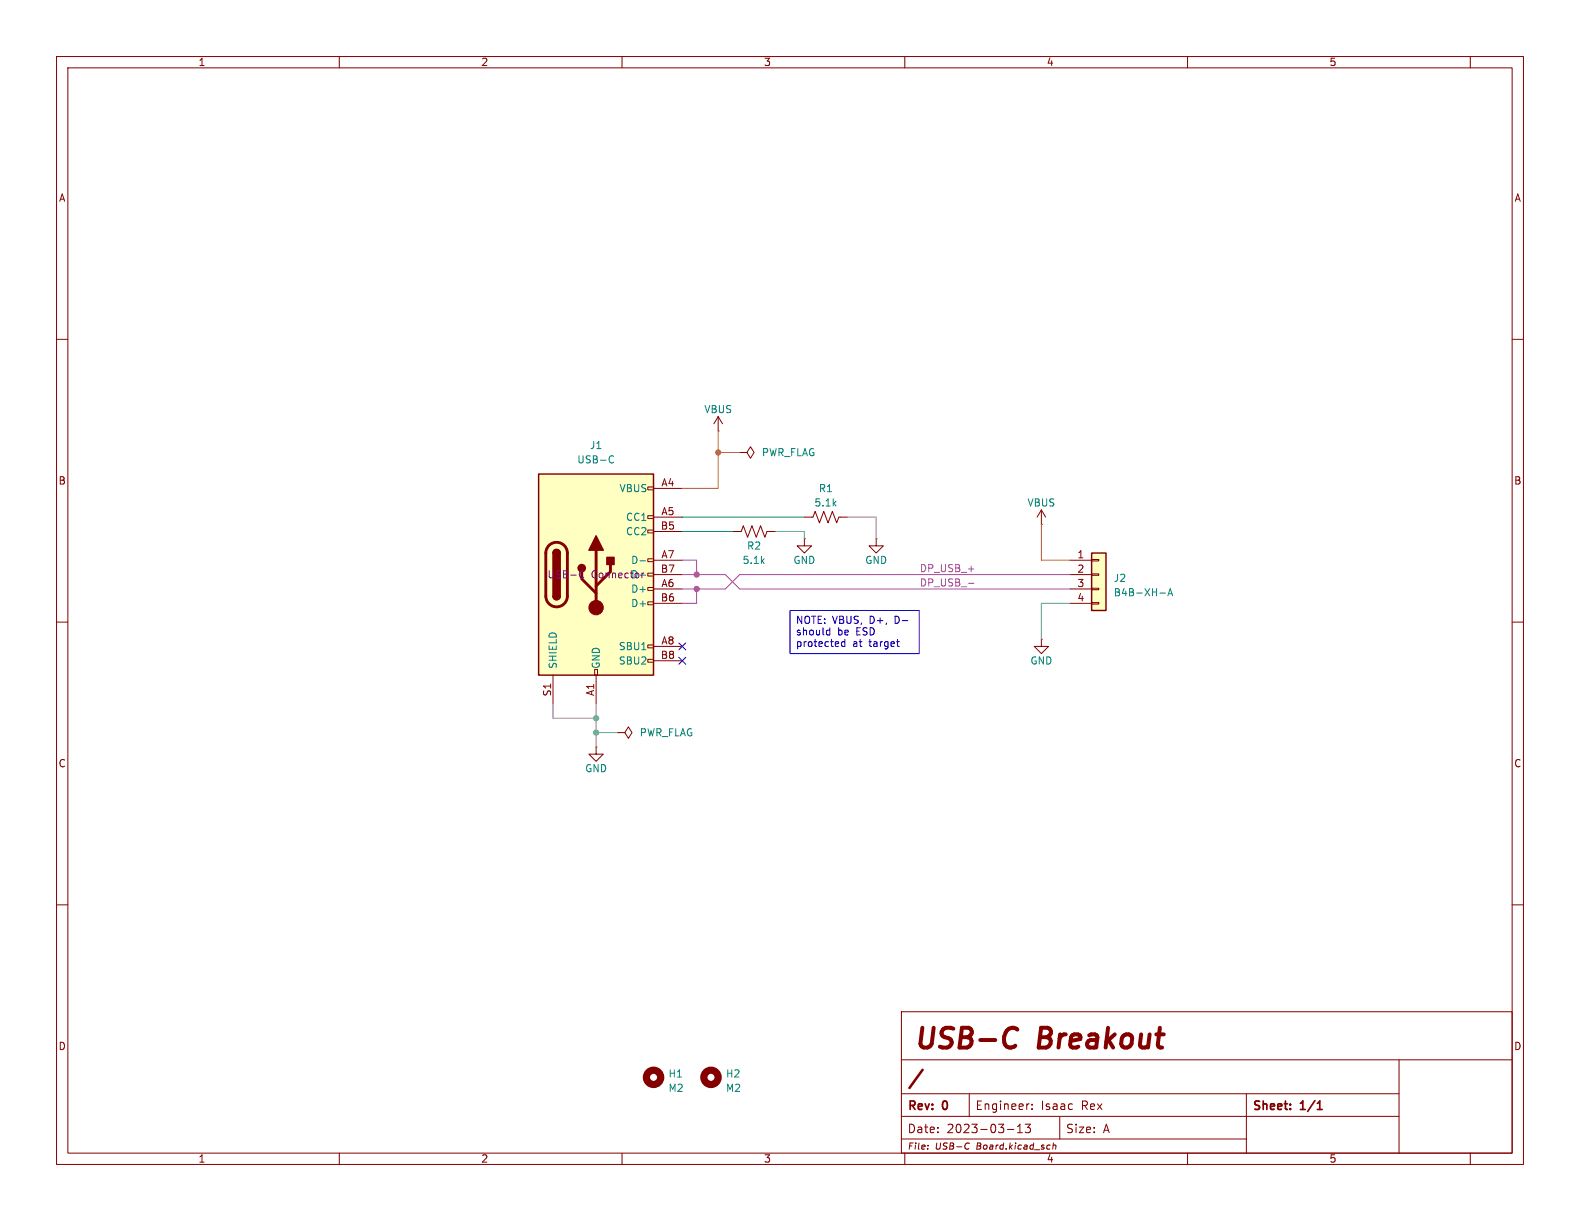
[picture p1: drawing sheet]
<svg xmlns="http://www.w3.org/2000/svg" width="279mm" height="216mm" viewBox="0 0 279 216" stroke-linecap="round" stroke-linejoin="round" font-family="sans-serif">
<path d="M0 0h279.4v215.9h-279.4z" fill="#fff" stroke="#fff" stroke-width=".18"/>
<g fill="none" stroke="#840000" stroke-width=".18">
<path d="M10 10h259.4v195.9h-259.4zM12 12h255.4v191.9h-255.4zM60 10v2M110 10v2M160 10v2M210 10v2M260 10v2M10 60h2M127 76.2h.1M127 73.7l-.8 1.2M127 73.7l.8 1.2M127 73.7v2.5"/>
<path d="M267.4 60h2M184.1 92.7h.1M184.1 90.2l-.7 1.2M184.1 90.2l.8 1.2M184.1 90.2v2.5M10 110h2M184.1 113v1.3h1.3l-1.3 1.3-1.2-1.3h1.2M184.1 113h.1M267.4 110h2M105.4 132.1v1.3h1.3l-1.3 1.2-1.3-1.2h1.3M105.4 132.1h.1M10 160h2"/>
<path d="M159.4 178.9h108v25h-108zM267.4 160h2M159.4 197.4h88M159.4 193.4h88M159.4 187.4h108M171.4 193.4v4M178.1 199.7h1.2M179.9 199.2l.5-.4v1.5M181.3 198.8h.9l-.5 .6 .4 .1v.6l-.2 .2h-.4l-.2-.2M181.9 195.2h.1M182.5 196v.2M182.5 195.3v.1"/>
<path d="M187.4 197.5v3.9M220.4 193.4v10.5M247.4 187.4v16.5M60 203.9v2M110 203.9v2M159.4 201.4h61M160 203.9v2M164.1 202.5v.1M171.1 202.1l.3 .1M171.3 203.1l-.2 .1M179.9 200.3h.9M185.6 202.5h.1"/>
<path d="M186.2 202.6l.5-.1v.7M186.3 202.1l-.1 1.1M210 203.9v2M260 203.9v2"/>
</g>
<path d="M233 196.2h.8M233.2 194.9l.2-.2v1.5" fill="none" stroke="#840000" stroke-width=".3"/>
<path d="M163.2 189.2l-2.4 3.2" fill="none" stroke="#840000" stroke-width=".45"/>
<path d="M178.4 181.9a1.18 1.18 0 0 1 1.5 .2M179.5 184.9l-.7 .3" fill="none" stroke="#840000" stroke-width=".7"/>
<g fill="none" stroke="#840000" stroke-width="1.3">
<circle cx="115.6" cy="190.5" r="1.27"/>
<circle cx="125.7" cy="190.5" r="1.27"/>
</g>
<path d="M95.2 83.8h20.4v35.6h-20.4z" fill="#ffffc2"/>
<g fill="none" stroke="#840000" stroke-width=".18">
<path d="M114.6 86.1h1v.5h-1zM114.6 91.2h1v.5h-1zM114.6 93.7h1v.5h-1zM114.6 98.8h1v.5h-1zM115.6 86.4h5M115.6 91.4h5M115.6 94h5M115.6 99.1h5M129.5 94h1.6l.3-1 .8 2 .8-2 .7 2 .8-2 .8 2 .3-1h1.6M130.8 80h1.3l.6-1 .6 1-.6 1-.6-1M130.8 80h.1M142.2 91.4h1.6l.3-1 .8 2.1 .8-2.1 .7 2.1 .8-2.1 .8 2.1 .3-1.1h1.6"/>
<path d="M142.2 95.3v1.2h1.3l-1.3 1.3-1.2-1.3h1.2M142.2 95.3h.1M154.9 95.3v1.2h1.3l-1.3 1.3-1.2-1.3h1.2M154.9 95.3h.1M97.8 119.4v5.1M105.2 118.4h.5v1h-.5zM105.4 119.4v5.1M114.6 101.3h1v.6h-1zM114.6 103.9h1v.5h-1zM114.6 106.4h1v.5h-1zM114.6 114h1v.6h-1zM114.6 116.6h1v.5h-1z"/>
<path d="M115.6 101.6h5M115.6 104.1h5M115.6 106.7h5M115.6 114.3h5M115.6 116.8h5M109.2 129.5h1.3l.6-1 .7 1-.7 1.1-.6-1.1M109.2 129.5h.1"/>
</g>
<path d="M95.2 83.8h20.4v35.6h-20.4zM97.8 97.8a.64 .64 0 0 1 .6-.6 .64 .64 0 0 1 .7 .6M97.8 105.4a.64 .64 0 0 0 .6 .6 .64 .64 0 0 0 .7-.6" fill="none" stroke="#840000" stroke-width=".25"/>
<path d="M97.1 96.5a1.9 1.9 0 0 1 2-.5 1.9 1.9 0 0 1 1.2 1.8v7.6a1.91 1.91 0 0 1-1.9 1.9 1.91 1.91 0 0 1-1.9-1.9v-7.8l.2-.6zM105.4 97.3v10.1M107.9 99.8v1.3l-2.5 2.5M102.9 101.1v1.3l2.5 2.5" fill="none" stroke="#840000" stroke-width=".51"/>
<g fill="#840000" stroke="#840000" stroke-width=".25">
<path d="M97.8 97.8h1.3v7.6h-1.3z"/>
<path d="M98 97.3a.64 .64 0 0 1 .7-.1 .64 .64 0 0 1 .4 .6h-1.3z"/>
<path d="M97.8 105.4h1.3a.64 .64 0 0 1-.7 .6 .64 .64 0 0 1-.6-.6z"/>
<path d="M105.4 94.7l1.3 2.6h-2.6z"/>
<path d="M107.3 98.6h1.3v1.2h-1.3z"/>
<circle cx="102.9" cy="100.5" r=".63"/>
</g>
<circle cx="105.4" cy="107.4" r="1.27" fill="#840000" stroke="#840000" stroke-width=".18"/>
<path d="M107.9 80.7l.4-.1 .2 .1M108.5 81.7l-.2 .2-.4-.1M113.2 99.2h1M113.2 101.7h1" fill="none" stroke="#008484" stroke-width=".18"/>
<path d="M102.7 101l.3-.1 .2 .1M103.2 102.1l-.2 .1-.3-.1" fill="none" stroke="#840084" stroke-width=".18"/>
<path d="M193 97.8h2.6v10.2h-2.6z" fill="#ffffc2"/>
<path d="M193 97.8h2.6v10.2h-2.6z" fill="none" stroke="#840000" stroke-width=".25"/>
<path d="M189.2 99.1h3.8M193 98.9h1.3v.3h-1.3zM189.2 101.6h3.8M189.2 104.1h3.8M189.2 106.7h3.8M193 101.5h1.3v.2h-1.3zM193 104h1.3v.3h-1.3zM193 106.6h1.3v.2h-1.3z" fill="none" stroke="#840000" stroke-width=".18"/>
<path d="M205.1 104.9h1M206.5 105.4l.4-1.3 .5 1.3M206.6 105h.6" fill="none" stroke="#008484" stroke-width=".18"/>
<path d="M120.6 99.1h2.6v2.5M120.6 101.6h7.7l2.5 2.5h58.4M123.2 104.1v2.6h-2.6M171.2 103.1h1M171.2 100.6h1M189.2 101.6h-58.4l-2.5 2.5h-7.7" fill="none" stroke="#9a3dba" stroke-width=".18"/>
<path d="M137.2 94h5v1.3M149.9 91.4h5v3.9M189.2 106.7h-5.1v6.3M97.8 124.5v2.5h7.6M105.4 124.5v7.6M105.4 129.5h3.8" fill="none" stroke="#848484" stroke-width=".18"/>
<path d="M127 76.2v10.2h-6.4M127 80h3.8M184.1 92.7v6.4h5.1" fill="none" stroke="#dd8500" stroke-width=".18"/>
<path d="M120.6 94h8.9M120.6 91.4h21.6" fill="none" stroke="#008400" stroke-width=".18"/>
<path d="M120 113.7l1.3 1.2M120 116.2l1.3 1.2M121.3 113.7l-1.3 1.2M121.3 116.2l-1.3 1.2" fill="none" stroke="#000084" stroke-width=".18"/>
<path d="M139.7 108h22.9v7.6h-22.9zM146.7 111v1.3M146.7 112.2l-.3 .1M149.4 113v1.3M149.4 113.5h-.4l-.2 .2 .1 .6h.5M158.5 113.5h.5M158.9 114.3h.1" fill="none" stroke="#0000c2" stroke-width=".18"/>
<circle cx="127" cy="80" r=".46" fill="#dd8500" stroke="#dd8500" stroke-width=".18"/>
<g fill="#9a3dba" stroke="#9a3dba" stroke-width=".18">
<circle cx="123.2" cy="104.1" r=".46"/>
<circle cx="123.2" cy="101.6" r=".46"/>
</g>
<g fill="#848484" stroke="#848484" stroke-width=".18">
<circle cx="105.4" cy="127" r=".46"/>
<circle cx="105.4" cy="129.5" r=".46"/>
</g>
<g font-size="4.9" fill="#840000">
<text x="161.4" y="186.4">USB-C</text>
<text x="183.8" y="186.4">Breakout</text>
</g>
<g font-size="2.1" fill="#840000">
<text x="160.4" y="196.7">Rev:</text>
<text x="166.8" y="196.7">0</text>
<text x="172.4" y="196.5">Engineer:</text>
<text x="184.1" y="196.5">Isaac</text>
<text x="191.3" y="196.5">Rex</text>
<text x="221.4" y="196.7">Sheet:</text>
<text x="230.1" y="196.7">1/1</text>
<text x="160.4" y="200.6">Date:</text>
<text x="167.4" y="200.6">2023-03-13</text>
<text x="188.4" y="200.6">Size:</text>
<text x="195.1" y="200.6">A</text>
</g>
<g font-size="1.8" fill="#840000">
<text x="35" y="11.9">1</text>
<text x="85" y="11.9">2</text>
<text x="135" y="11.9">3</text>
<text x="185" y="11.9">4</text>
<text x="235" y="11.9">5</text>
<text x="10.3" y="35.9">A</text>
<text x="267.7" y="35.9">A</text>
<text x="10.3" y="85.9">B</text>
<text x="116.9" y="86.1">A4</text>
<text x="267.7" y="85.9">B</text>
<text x="116.8" y="93.7">B5</text>
<text x="116.9" y="91.2">A5</text>
<text x="116.8" y="101.3">B7</text>
<text x="116.9" y="98.8">A7</text>
<text x="190.4" y="98.8">1</text>
<text x="190.4" y="101.3">2</text>
<text x="116.8" y="106.4">B6</text>
<text x="116.9" y="103.9">A6</text>
<text x="190.4" y="103.9">3</text>
<text x="190.4" y="106.4">4</text>
<text x="116.8" y="116.6">B8</text>
<text x="116.9" y="114">A8</text>
<text x="97.5" y="123.2" transform="rotate(-90 97.5 123.2)">S1</text>
<text x="105.2" y="123.2" transform="rotate(-90 105.2 123.2)">A1</text>
<text x="10.3" y="135.9">C</text>
<text x="267.7" y="135.9">C</text>
<text x="10.3" y="185.9">D</text>
<text x="267.7" y="185.9">D</text>
<text x="35" y="205.8">1</text>
<text x="85" y="205.8">2</text>
<text x="135" y="205.8">3</text>
<text x="185" y="205.8">4</text>
<text x="235" y="205.8">5</text>
</g>
<g font-size="1.8" fill="#008484">
<text x="124.4" y="73.3">VBUS</text>
<text x="102" y="82.1">USB-C</text>
<text x="104.2" y="79.6">J1</text>
<text x="134.6" y="80.9">PWR_FLAG</text>
<text x="109.5" y="87.2">VBUS</text>
<text x="143.9" y="89.8">5.1k</text>
<text x="144.7" y="87.2">R1</text>
<text x="181.6" y="89.8">VBUS</text>
<text x="110.6" y="92.3">CC1</text>
<text x="110.6" y="94.8">CC2</text>
<text x="111.5" y="99.9">D-</text>
<text x="131.2" y="99.9">5.1k</text>
<text x="132" y="97.4">R2</text>
<text x="140.2" y="99.9">GND</text>
<text x="152.9" y="99.9">GND</text>
<text x="111.5" y="105">D+</text>
<text x="111.5" y="107.5">D+</text>
<text x="196.9" y="103.1">J2</text>
<text x="196.9" y="105.6">B4B-XH-A</text>
<text x="98.7" y="118.4" transform="rotate(-90 98.7 118.4)">SHIELD</text>
<text x="106.3" y="118.4" transform="rotate(-90 106.3 118.4)">GND</text>
<text x="109.3" y="115.2">SBU1</text>
<text x="109.3" y="117.7">SBU2</text>
<text x="182.1" y="117.7">GND</text>
<text x="113" y="130.4">PWR_FLAG</text>
<text x="103.4" y="136.8">GND</text>
<text x="118.1" y="190.7">H1</text>
<text x="128.3" y="190.7">H2</text>
<text x="118.1" y="193.3">M2</text>
<text x="128.3" y="193.3">M2</text>
</g>
<g font-size="1.8" fill="#9a3dba">
<text x="162.6" y="101.3">DP_USB_+</text>
<text x="162.6" y="103.8">DP_USB_-</text>
</g>
<g font-size="1.8" fill="#840084">
<text x="96.7" y="102.5">USB-C</text>
<text x="104.5" y="102.5">Connector</text>
<text x="111.5" y="102.5">D-</text>
</g>
<g font-size="1.8" fill="#0000c2">
<text x="140.7" y="110.6">NOTE: VBUS,</text>
<text x="140.7" y="112.7">should</text>
<text x="148.1" y="112.7">be</text>
<text x="151.5" y="112.7">ESD</text>
<text x="153.9" y="110.6">D+,</text>
<text x="158.5" y="110.6">D-</text>
<text x="140.7" y="114.7">protected</text>
<text x="150.8" y="114.7">at</text>
<text x="153.8" y="114.7">target</text>
</g>
<g font-size="1.5" fill="#840000">
<text x="160.4" y="203.5">File:</text>
<text x="165.4" y="203.5">USB-C</text>
<text x="172.8" y="203.5">Board.kicad_sch</text>
</g>
</svg>
